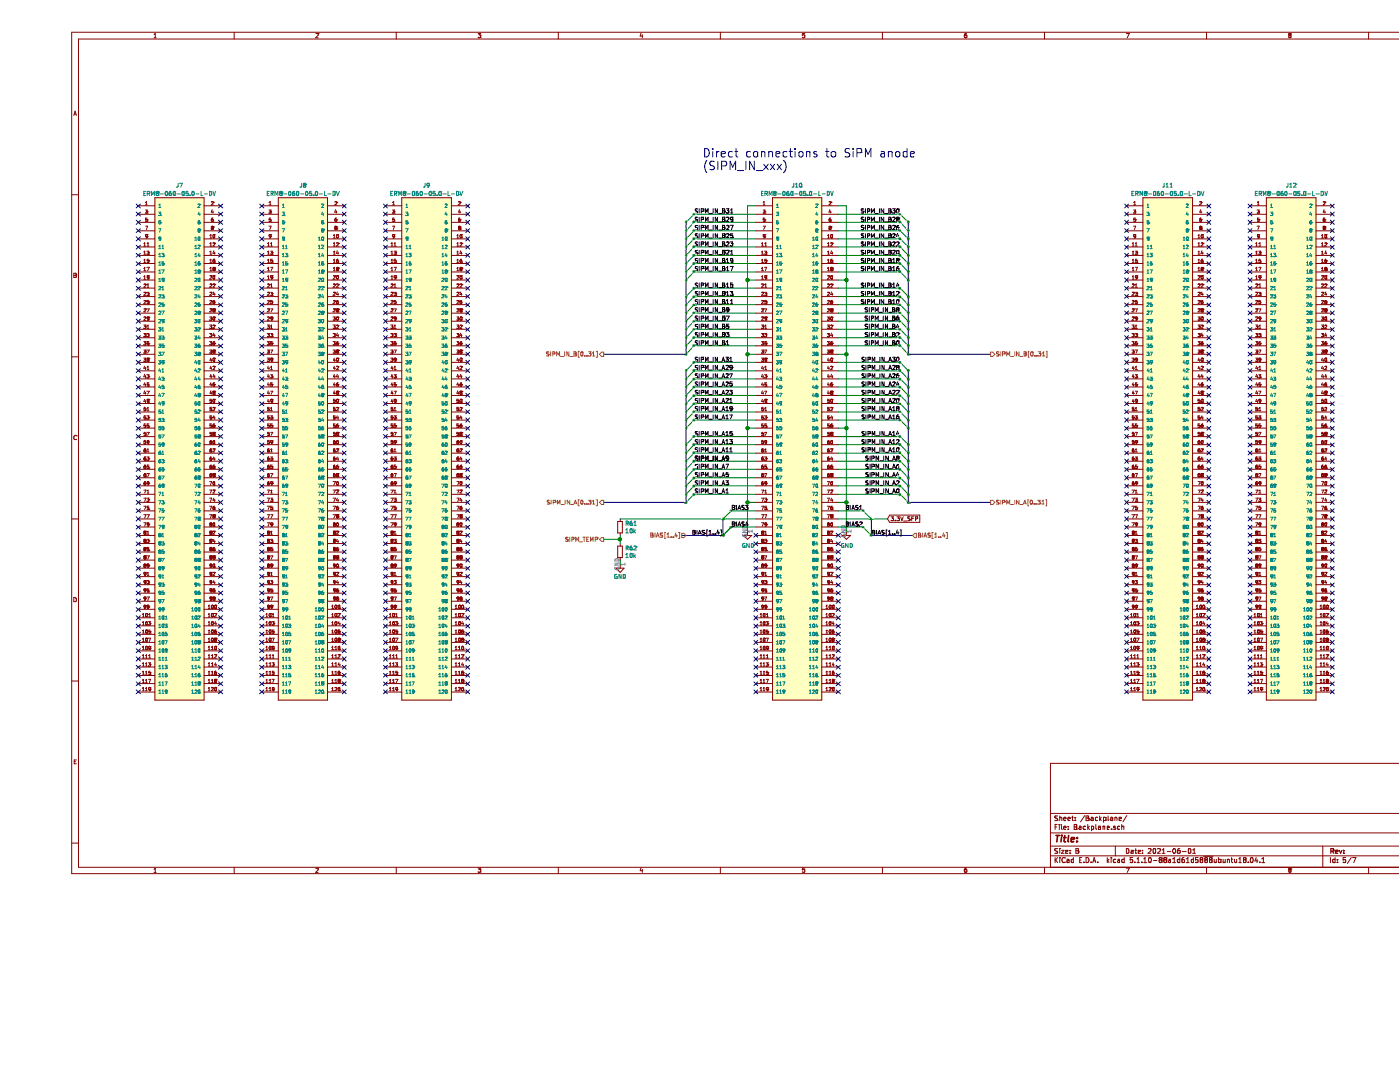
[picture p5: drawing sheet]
EESchema Schematic File Version 4
EELAYER 30 0
EELAYER END
$Descr B 17000 11000
encoding utf-8
Sheet 5 7
Title ""
Date "2021-06-01"
Rev ""
Comp ""
Comment1 ""
Comment2 ""
Comment3 ""
Comment4 ""
$EndDescr
NoConn ~ 8700 6500
NoConn ~ 8700 6600
NoConn ~ 8700 6700
NoConn ~ 8700 6800
NoConn ~ 8700 6900
NoConn ~ 8700 7000
NoConn ~ 8700 7100
NoConn ~ 8700 7200
NoConn ~ 8700 7300
NoConn ~ 8700 7400
NoConn ~ 8700 7500
NoConn ~ 8700 7600
NoConn ~ 8700 7700
NoConn ~ 8700 7800
NoConn ~ 8700 7900
NoConn ~ 8700 8000
NoConn ~ 8700 8100
NoConn ~ 8700 8200
NoConn ~ 8700 8300
NoConn ~ 8700 8400
NoConn ~ 9700 8400
NoConn ~ 9700 8300
NoConn ~ 9700 8200
NoConn ~ 9700 8100
NoConn ~ 9700 8000
NoConn ~ 9700 7900
NoConn ~ 9700 7800
Wire Wire Line
	9700 2500 9800 2500
Wire Wire Line
	9700 3400 9800 3400
Wire Wire Line
	9700 4300 9800 4300
Wire Wire Line
	9700 5200 9800 5200
Wire Wire Line
	9700 6100 9800 6100
NoConn ~ 9700 7700
NoConn ~ 9700 7600
NoConn ~ 9700 7500
NoConn ~ 9700 7400
NoConn ~ 9700 7300
NoConn ~ 9700 7200
NoConn ~ 9700 7100
NoConn ~ 9700 7000
NoConn ~ 9700 6900
NoConn ~ 9700 6800
NoConn ~ 9700 6700
NoConn ~ 9700 6600
NoConn ~ 9700 6500
Wire Wire Line
	9800 5200 9800 6100
Connection ~ 9800 5200
Wire Wire Line
	8600 5200 8600 6100
Connection ~ 8600 5200
Wire Wire Line
	8700 5200 8600 5200
Wire Wire Line
	9800 4300 9800 5200
Connection ~ 9800 4300
Wire Wire Line
	8600 4300 8600 5200
Connection ~ 8600 4300
Wire Wire Line
	8700 4300 8600 4300
Wire Wire Line
	9800 3400 9800 4300
Connection ~ 9800 3400
Wire Wire Line
	8600 3400 8600 4300
Connection ~ 8600 3400
Wire Wire Line
	8700 3400 8600 3400
Wire Wire Line
	8600 6100 8600 6450
Connection ~ 8600 6100
Wire Wire Line
	8700 6100 8600 6100
Wire Wire Line
	8600 2500 8600 3400
Wire Wire Line
	8700 2500 8600 2500
Wire Wire Line
	9800 6100 9800 6450
Connection ~ 9800 6100
Wire Wire Line
	9800 2500 9800 3400
$Comp
L power:GND #PWR086
U 1 1
P 9800 6450
F 0 "#PWR086" H 9800 6200 50  0001 C CNN
F 1 "GND" H 9805 6277 50  0000 C CNN
F 2 "" H 9800 6450 50  0001 C CNN
F 3 "" H 9800 6450 50  0001 C CNN
	1    9800 6450
	1    0    0    -1  
$EndComp
$Comp
L power:GND #PWR085
U 1 1
P 8600 6450
F 0 "#PWR085" H 8600 6200 50  0001 C CNN
F 1 "GND" H 8605 6277 50  0000 C CNN
F 2 "" H 8600 6450 50  0001 C CNN
F 3 "" H 8600 6450 50  0001 C CNN
	1    8600 6450
	1    0    0    -1  
$EndComp
Wire Wire Line
	9700 6200 10000 6200
Text Label 10000 6200 2    50   ~ 0
BIAS1
Text Label 10000 6400 2    50   ~ 0
BIAS2
Text Label 8400 6200 0    50   ~ 0
BIAS3
Text Label 8400 6400 0    50   ~ 0
BIAS4
Wire Wire Line
	9700 6400 10000 6400
Wire Wire Line
	8700 6200 8400 6200
Wire Wire Line
	8700 6400 8400 6400
Text Label 10100 6500 0    50   ~ 0
BIAS[1..4]
Text HLabel 10600 6500 2    50   Input ~ 0
BIAS[1..4]
Wire Bus Line
	8300 6500 7800 6500
Text Label 8300 6500 2    50   ~ 0
BIAS[1..4]
Text HLabel 7850 6500 0    50   Input ~ 0
BIAS[1..4]
Wire Bus Line
	10100 6500 10100 6300
Wire Bus Line
	10100 6500 10600 6500
Wire Bus Line
	8300 6500 8300 6300
Text HLabel 6850 6550 0    50   Output ~ 0
SIPM_TEMP
$Comp
L readout:ERF8-060-05.0-L-DV J10
U 1 1
P 9200 5450
AR Path="/60C946F3/60C1AFA4" Ref="J10"  Part="1" 
AR Path="/60CAE390/60C1AFA4" Ref="J?"  Part="1" 
AR Path="/60C1AFA4" Ref="J?"  Part="1" 
F 0 "J10" H 9200 8650 50  0000 C CNN
F 1 "ERM8-060-05.0-L-DV" H 9200 8550 50  0000 C CNN
F 2 "readout_trenz:ERM8-060-XX-X-D-RA" H 9200 5450 50  0001 L BNN
F 3 "http://suddendocs.samtec.com/prints/erm8-xxx-xx-x-d-ra-xx-footprint.pdf" H 9200 5450 50  0001 L BNN
F 4 "$13.11" H 9200 5450 50  0001 C CNN "Item Cost"
F 5 "ERM8-060-01-L-D-RA-K-TR" H 9200 5450 50  0001 C CNN "MFN"
F 6 "SAM13809CT-ND" H 9200 5450 50  0001 C CNN "Supplier P/N"
F 7 "Samtec" H 9200 5450 50  0001 C CNN "Manufacturer"
F 8 "Digi-Key" H 9200 5450 50  0001 C CNN "Supplier "
	1    9200 5450
	1    0    0    -1  
$EndComp
Entry Wire Line
	8400 6200 8300 6300
Entry Wire Line
	8400 6400 8300 6500
Entry Wire Line
	8400 6400 8300 6500
Entry Wire Line
	10000 6200 10100 6300
Entry Wire Line
	10000 6400 10100 6500
NoConn ~ 14700 6500
NoConn ~ 14700 6600
NoConn ~ 14700 6700
NoConn ~ 14700 6800
NoConn ~ 14700 6900
NoConn ~ 14700 7000
NoConn ~ 14700 7100
NoConn ~ 14700 7200
NoConn ~ 14700 7300
NoConn ~ 14700 7400
NoConn ~ 14700 7500
NoConn ~ 14700 7600
NoConn ~ 14700 7700
NoConn ~ 14700 7800
NoConn ~ 14700 7900
NoConn ~ 14700 8000
NoConn ~ 14700 8100
NoConn ~ 14700 8200
NoConn ~ 14700 8300
NoConn ~ 14700 8400
NoConn ~ 15700 8400
NoConn ~ 15700 8300
NoConn ~ 15700 8200
NoConn ~ 15700 8100
NoConn ~ 15700 8000
NoConn ~ 15700 7900
NoConn ~ 15700 7800
NoConn ~ 15700 7700
NoConn ~ 15700 7600
NoConn ~ 15700 7500
NoConn ~ 15700 7400
NoConn ~ 15700 7300
NoConn ~ 15700 7200
NoConn ~ 15700 7100
NoConn ~ 15700 7000
NoConn ~ 15700 6900
NoConn ~ 15700 6800
NoConn ~ 15700 6700
NoConn ~ 15700 6600
NoConn ~ 15700 6500
$Comp
L readout:ERF8-060-05.0-L-DV J12
U 1 1
P 15200 5450
AR Path="/60C946F3/60F461B6" Ref="J12"  Part="1" 
AR Path="/60CAE390/60F461B6" Ref="J?"  Part="1" 
AR Path="/60F461B6" Ref="J?"  Part="1" 
F 0 "J12" H 15200 8650 50  0000 C CNN
F 1 "ERM8-060-05.0-L-DV" H 15200 8550 50  0000 C CNN
F 2 "readout_trenz:ERM8-060-XX-X-D-RA" H 15200 5450 50  0001 L BNN
F 3 "http://suddendocs.samtec.com/prints/erm8-xxx-xx-x-d-ra-xx-footprint.pdf" H 15200 5450 50  0001 L BNN
F 4 "$13.11" H 15200 5450 50  0001 C CNN "Item Cost"
F 5 "ERM8-060-01-L-D-RA-K-TR" H 15200 5450 50  0001 C CNN "MFN"
F 6 "SAM13809CT-ND" H 15200 5450 50  0001 C CNN "Supplier P/N"
F 7 "Samtec" H 15200 5450 50  0001 C CNN "Manufacturer"
F 8 "Digi-Key" H 15200 5450 50  0001 C CNN "Supplier "
	1    15200 5450
	1    0    0    -1  
$EndComp
NoConn ~ 15700 2500
NoConn ~ 15700 2600
NoConn ~ 15700 2700
NoConn ~ 15700 2800
NoConn ~ 15700 2900
NoConn ~ 15700 3000
NoConn ~ 15700 3100
NoConn ~ 15700 3200
NoConn ~ 15700 3300
NoConn ~ 15700 3400
NoConn ~ 15700 3500
NoConn ~ 15700 3600
NoConn ~ 15700 3700
NoConn ~ 15700 3800
NoConn ~ 15700 3900
NoConn ~ 15700 4000
NoConn ~ 15700 4100
NoConn ~ 15700 4200
NoConn ~ 15700 4300
NoConn ~ 15700 4400
NoConn ~ 15700 4500
NoConn ~ 15700 4600
NoConn ~ 15700 4700
NoConn ~ 15700 4800
NoConn ~ 15700 4900
NoConn ~ 15700 5000
NoConn ~ 15700 5100
NoConn ~ 15700 5200
NoConn ~ 15700 5300
NoConn ~ 15700 5400
NoConn ~ 15700 5500
NoConn ~ 15700 5600
NoConn ~ 15700 5700
NoConn ~ 15700 5800
NoConn ~ 15700 5900
NoConn ~ 15700 6000
NoConn ~ 15700 6100
NoConn ~ 15700 6200
NoConn ~ 15700 6300
NoConn ~ 15700 6400
NoConn ~ 14700 2500
NoConn ~ 14700 2600
NoConn ~ 14700 2700
NoConn ~ 14700 2800
NoConn ~ 14700 2900
NoConn ~ 14700 3000
NoConn ~ 14700 3100
NoConn ~ 14700 3200
NoConn ~ 14700 3300
NoConn ~ 14700 3400
NoConn ~ 14700 3500
NoConn ~ 14700 3600
NoConn ~ 14700 3700
NoConn ~ 14700 3800
NoConn ~ 14700 3900
NoConn ~ 14700 4000
NoConn ~ 14700 4100
NoConn ~ 14700 4200
NoConn ~ 14700 4300
NoConn ~ 14700 4400
NoConn ~ 14700 4500
NoConn ~ 14700 4600
NoConn ~ 14700 4700
NoConn ~ 14700 4800
NoConn ~ 14700 4900
NoConn ~ 14700 5000
NoConn ~ 14700 5100
NoConn ~ 14700 5200
NoConn ~ 14700 5300
NoConn ~ 14700 5400
NoConn ~ 14700 5500
NoConn ~ 14700 5600
NoConn ~ 14700 5700
NoConn ~ 14700 5800
NoConn ~ 14700 5900
NoConn ~ 14700 6000
NoConn ~ 14700 6100
NoConn ~ 14700 6200
NoConn ~ 14700 6300
NoConn ~ 14700 6400
NoConn ~ 13200 6500
NoConn ~ 13200 6600
NoConn ~ 13200 6700
NoConn ~ 13200 6800
NoConn ~ 13200 6900
NoConn ~ 13200 7000
NoConn ~ 13200 7100
NoConn ~ 13200 7200
NoConn ~ 13200 7300
NoConn ~ 13200 7400
NoConn ~ 13200 7500
NoConn ~ 13200 7600
NoConn ~ 13200 7700
NoConn ~ 13200 7800
NoConn ~ 13200 7900
NoConn ~ 13200 8000
NoConn ~ 13200 8100
NoConn ~ 13200 8200
NoConn ~ 13200 8300
NoConn ~ 13200 8400
NoConn ~ 14200 8400
NoConn ~ 14200 8300
NoConn ~ 14200 8200
NoConn ~ 14200 8100
NoConn ~ 14200 8000
NoConn ~ 14200 7900
NoConn ~ 14200 7800
NoConn ~ 14200 7700
NoConn ~ 14200 7600
NoConn ~ 14200 7500
NoConn ~ 14200 7400
NoConn ~ 14200 7300
NoConn ~ 14200 7200
NoConn ~ 14200 7100
NoConn ~ 14200 7000
NoConn ~ 14200 6900
NoConn ~ 14200 6800
NoConn ~ 14200 6700
NoConn ~ 14200 6600
NoConn ~ 14200 6500
$Comp
L readout:ERF8-060-05.0-L-DV J11
U 1 1
P 13700 5450
AR Path="/60C946F3/60FDC334" Ref="J11"  Part="1" 
AR Path="/60CAE390/60FDC334" Ref="J?"  Part="1" 
AR Path="/60FDC334" Ref="J?"  Part="1" 
F 0 "J11" H 13700 8650 50  0000 C CNN
F 1 "ERM8-060-05.0-L-DV" H 13700 8550 50  0000 C CNN
F 2 "readout_trenz:ERM8-060-XX-X-D-RA" H 13700 5450 50  0001 L BNN
F 3 "http://suddendocs.samtec.com/prints/erm8-xxx-xx-x-d-ra-xx-footprint.pdf" H 13700 5450 50  0001 L BNN
F 4 "$13.11" H 13700 5450 50  0001 C CNN "Item Cost"
F 5 "ERM8-060-01-L-D-RA-K-TR" H 13700 5450 50  0001 C CNN "MFN"
F 6 "SAM13809CT-ND" H 13700 5450 50  0001 C CNN "Supplier P/N"
F 7 "Samtec" H 13700 5450 50  0001 C CNN "Manufacturer"
F 8 "Digi-Key" H 13700 5450 50  0001 C CNN "Supplier "
	1    13700 5450
	1    0    0    -1  
$EndComp
NoConn ~ 14200 2500
NoConn ~ 14200 2600
NoConn ~ 14200 2700
NoConn ~ 14200 2800
NoConn ~ 14200 2900
NoConn ~ 14200 3000
NoConn ~ 14200 3100
NoConn ~ 14200 3200
NoConn ~ 14200 3300
NoConn ~ 14200 3400
NoConn ~ 14200 3500
NoConn ~ 14200 3600
NoConn ~ 14200 3700
NoConn ~ 14200 3800
NoConn ~ 14200 3900
NoConn ~ 14200 4000
NoConn ~ 14200 4100
NoConn ~ 14200 4200
NoConn ~ 14200 4300
NoConn ~ 14200 4400
NoConn ~ 14200 4500
NoConn ~ 14200 4600
NoConn ~ 14200 4700
NoConn ~ 14200 4800
NoConn ~ 14200 4900
NoConn ~ 14200 5000
NoConn ~ 14200 5100
NoConn ~ 14200 5200
NoConn ~ 14200 5300
NoConn ~ 14200 5400
NoConn ~ 14200 5500
NoConn ~ 14200 5600
NoConn ~ 14200 5700
NoConn ~ 14200 5800
NoConn ~ 14200 5900
NoConn ~ 14200 6000
NoConn ~ 14200 6100
NoConn ~ 14200 6200
NoConn ~ 14200 6300
NoConn ~ 14200 6400
NoConn ~ 13200 2500
NoConn ~ 13200 2600
NoConn ~ 13200 2700
NoConn ~ 13200 2800
NoConn ~ 13200 2900
NoConn ~ 13200 3000
NoConn ~ 13200 3100
NoConn ~ 13200 3200
NoConn ~ 13200 3300
NoConn ~ 13200 3400
NoConn ~ 13200 3500
NoConn ~ 13200 3600
NoConn ~ 13200 3700
NoConn ~ 13200 3800
NoConn ~ 13200 3900
NoConn ~ 13200 4000
NoConn ~ 13200 4100
NoConn ~ 13200 4200
NoConn ~ 13200 4300
NoConn ~ 13200 4400
NoConn ~ 13200 4500
NoConn ~ 13200 4600
NoConn ~ 13200 4700
NoConn ~ 13200 4800
NoConn ~ 13200 4900
NoConn ~ 13200 5000
NoConn ~ 13200 5100
NoConn ~ 13200 5200
NoConn ~ 13200 5300
NoConn ~ 13200 5400
NoConn ~ 13200 5500
NoConn ~ 13200 5600
NoConn ~ 13200 5700
NoConn ~ 13200 5800
NoConn ~ 13200 5900
NoConn ~ 13200 6000
NoConn ~ 13200 6100
NoConn ~ 13200 6200
NoConn ~ 13200 6300
NoConn ~ 13200 6400
NoConn ~ 4200 6500
NoConn ~ 4200 6600
NoConn ~ 4200 6700
NoConn ~ 4200 6800
NoConn ~ 4200 6900
NoConn ~ 4200 7000
NoConn ~ 4200 7100
NoConn ~ 4200 7200
NoConn ~ 4200 7300
NoConn ~ 4200 7400
NoConn ~ 4200 7500
NoConn ~ 4200 7600
NoConn ~ 4200 7700
NoConn ~ 4200 7800
NoConn ~ 4200 7900
NoConn ~ 4200 8000
NoConn ~ 4200 8100
NoConn ~ 4200 8200
NoConn ~ 4200 8300
NoConn ~ 4200 8400
NoConn ~ 5200 8400
NoConn ~ 5200 8300
NoConn ~ 5200 8200
NoConn ~ 5200 8100
NoConn ~ 5200 8000
NoConn ~ 5200 7900
NoConn ~ 5200 7800
NoConn ~ 5200 7700
NoConn ~ 5200 7600
NoConn ~ 5200 7500
NoConn ~ 5200 7400
NoConn ~ 5200 7300
NoConn ~ 5200 7200
NoConn ~ 5200 7100
NoConn ~ 5200 7000
NoConn ~ 5200 6900
NoConn ~ 5200 6800
NoConn ~ 5200 6700
NoConn ~ 5200 6600
NoConn ~ 5200 6500
$Comp
L readout:ERF8-060-05.0-L-DV J9
U 1 1
P 4700 5450
AR Path="/60C946F3/60FE4F9A" Ref="J9"  Part="1" 
AR Path="/60CAE390/60FE4F9A" Ref="J?"  Part="1" 
AR Path="/60FE4F9A" Ref="J?"  Part="1" 
F 0 "J9" H 4700 8650 50  0000 C CNN
F 1 "ERM8-060-05.0-L-DV" H 4700 8550 50  0000 C CNN
F 2 "readout_trenz:ERM8-060-XX-X-D-RA" H 4700 5450 50  0001 L BNN
F 3 "http://suddendocs.samtec.com/prints/erm8-xxx-xx-x-d-ra-xx-footprint.pdf" H 4700 5450 50  0001 L BNN
F 4 "$13.11" H 4700 5450 50  0001 C CNN "Item Cost"
F 5 "ERM8-060-01-L-D-RA-K-TR" H 4700 5450 50  0001 C CNN "MFN"
F 6 "SAM13809CT-ND" H 4700 5450 50  0001 C CNN "Supplier P/N"
F 7 "Samtec" H 4700 5450 50  0001 C CNN "Manufacturer"
F 8 "Digi-Key" H 4700 5450 50  0001 C CNN "Supplier "
	1    4700 5450
	1    0    0    -1  
$EndComp
NoConn ~ 5200 2500
NoConn ~ 5200 2600
NoConn ~ 5200 2700
NoConn ~ 5200 2800
NoConn ~ 5200 2900
NoConn ~ 5200 3000
NoConn ~ 5200 3100
NoConn ~ 5200 3200
NoConn ~ 5200 3300
NoConn ~ 5200 3400
NoConn ~ 5200 3500
NoConn ~ 5200 3600
NoConn ~ 5200 3700
NoConn ~ 5200 3800
NoConn ~ 5200 3900
NoConn ~ 5200 4000
NoConn ~ 5200 4100
NoConn ~ 5200 4200
NoConn ~ 5200 4300
NoConn ~ 5200 4400
NoConn ~ 5200 4500
NoConn ~ 5200 4600
NoConn ~ 5200 4700
NoConn ~ 5200 4800
NoConn ~ 5200 4900
NoConn ~ 5200 5000
NoConn ~ 5200 5100
NoConn ~ 5200 5200
NoConn ~ 5200 5300
NoConn ~ 5200 5400
NoConn ~ 5200 5500
NoConn ~ 5200 5600
NoConn ~ 5200 5700
NoConn ~ 5200 5800
NoConn ~ 5200 5900
NoConn ~ 5200 6000
NoConn ~ 5200 6100
NoConn ~ 5200 6200
NoConn ~ 5200 6300
NoConn ~ 5200 6400
NoConn ~ 4200 2500
NoConn ~ 4200 2600
NoConn ~ 4200 2700
NoConn ~ 4200 2800
NoConn ~ 4200 2900
NoConn ~ 4200 3000
NoConn ~ 4200 3100
NoConn ~ 4200 3200
NoConn ~ 4200 3300
NoConn ~ 4200 3400
NoConn ~ 4200 3500
NoConn ~ 4200 3600
NoConn ~ 4200 3700
NoConn ~ 4200 3800
NoConn ~ 4200 3900
NoConn ~ 4200 4000
NoConn ~ 4200 4100
NoConn ~ 4200 4200
NoConn ~ 4200 4300
NoConn ~ 4200 4400
NoConn ~ 4200 4500
NoConn ~ 4200 4600
NoConn ~ 4200 4700
NoConn ~ 4200 4800
NoConn ~ 4200 4900
NoConn ~ 4200 5000
NoConn ~ 4200 5100
NoConn ~ 4200 5200
NoConn ~ 4200 5300
NoConn ~ 4200 5400
NoConn ~ 4200 5500
NoConn ~ 4200 5600
NoConn ~ 4200 5700
NoConn ~ 4200 5800
NoConn ~ 4200 5900
NoConn ~ 4200 6000
NoConn ~ 4200 6100
NoConn ~ 4200 6200
NoConn ~ 4200 6300
NoConn ~ 4200 6400
NoConn ~ 2700 6500
NoConn ~ 2700 6600
NoConn ~ 2700 6700
NoConn ~ 2700 6800
NoConn ~ 2700 6900
NoConn ~ 2700 7000
NoConn ~ 2700 7100
NoConn ~ 2700 7200
NoConn ~ 2700 7300
NoConn ~ 2700 7400
NoConn ~ 2700 7500
NoConn ~ 2700 7600
NoConn ~ 2700 7700
NoConn ~ 2700 7800
NoConn ~ 2700 7900
NoConn ~ 2700 8000
NoConn ~ 2700 8100
NoConn ~ 2700 8200
NoConn ~ 2700 8300
NoConn ~ 2700 8400
NoConn ~ 3700 8400
NoConn ~ 3700 8300
NoConn ~ 3700 8200
NoConn ~ 3700 8100
NoConn ~ 3700 8000
NoConn ~ 3700 7900
NoConn ~ 3700 7800
NoConn ~ 3700 7700
NoConn ~ 3700 7600
NoConn ~ 3700 7500
NoConn ~ 3700 7400
NoConn ~ 3700 7300
NoConn ~ 3700 7200
NoConn ~ 3700 7100
NoConn ~ 3700 7000
NoConn ~ 3700 6900
NoConn ~ 3700 6800
NoConn ~ 3700 6700
NoConn ~ 3700 6600
NoConn ~ 3700 6500
$Comp
L readout:ERF8-060-05.0-L-DV J8
U 1 1
P 3200 5450
AR Path="/60C946F3/60FE5021" Ref="J8"  Part="1" 
AR Path="/60CAE390/60FE5021" Ref="J?"  Part="1" 
AR Path="/60FE5021" Ref="J?"  Part="1" 
F 0 "J8" H 3200 8650 50  0000 C CNN
F 1 "ERM8-060-05.0-L-DV" H 3200 8550 50  0000 C CNN
F 2 "readout_trenz:ERM8-060-XX-X-D-RA" H 3200 5450 50  0001 L BNN
F 3 "http://suddendocs.samtec.com/prints/erm8-xxx-xx-x-d-ra-xx-footprint.pdf" H 3200 5450 50  0001 L BNN
F 4 "$13.11" H 3200 5450 50  0001 C CNN "Item Cost"
F 5 "ERM8-060-01-L-D-RA-K-TR" H 3200 5450 50  0001 C CNN "MFN"
F 6 "SAM13809CT-ND" H 3200 5450 50  0001 C CNN "Supplier P/N"
F 7 "Samtec" H 3200 5450 50  0001 C CNN "Manufacturer"
F 8 "Digi-Key" H 3200 5450 50  0001 C CNN "Supplier "
	1    3200 5450
	1    0    0    -1  
$EndComp
NoConn ~ 3700 2500
NoConn ~ 3700 2600
NoConn ~ 3700 2700
NoConn ~ 3700 2800
NoConn ~ 3700 2900
NoConn ~ 3700 3000
NoConn ~ 3700 3100
NoConn ~ 3700 3200
NoConn ~ 3700 3300
NoConn ~ 3700 3400
NoConn ~ 3700 3500
NoConn ~ 3700 3600
NoConn ~ 3700 3700
NoConn ~ 3700 3800
NoConn ~ 3700 3900
NoConn ~ 3700 4000
NoConn ~ 3700 4100
NoConn ~ 3700 4200
NoConn ~ 3700 4300
NoConn ~ 3700 4400
NoConn ~ 3700 4500
NoConn ~ 3700 4600
NoConn ~ 3700 4700
NoConn ~ 3700 4800
NoConn ~ 3700 4900
NoConn ~ 3700 5000
NoConn ~ 3700 5100
NoConn ~ 3700 5200
NoConn ~ 3700 5300
NoConn ~ 3700 5400
NoConn ~ 3700 5500
NoConn ~ 3700 5600
NoConn ~ 3700 5700
NoConn ~ 3700 5800
NoConn ~ 3700 5900
NoConn ~ 3700 6000
NoConn ~ 3700 6100
NoConn ~ 3700 6200
NoConn ~ 3700 6300
NoConn ~ 3700 6400
NoConn ~ 2700 2500
NoConn ~ 2700 2600
NoConn ~ 2700 2700
NoConn ~ 2700 2800
NoConn ~ 2700 2900
NoConn ~ 2700 3000
NoConn ~ 2700 3100
NoConn ~ 2700 3200
NoConn ~ 2700 3300
NoConn ~ 2700 3400
NoConn ~ 2700 3500
NoConn ~ 2700 3600
NoConn ~ 2700 3700
NoConn ~ 2700 3800
NoConn ~ 2700 3900
NoConn ~ 2700 4000
NoConn ~ 2700 4100
NoConn ~ 2700 4200
NoConn ~ 2700 4300
NoConn ~ 2700 4400
NoConn ~ 2700 4500
NoConn ~ 2700 4600
NoConn ~ 2700 4700
NoConn ~ 2700 4800
NoConn ~ 2700 4900
NoConn ~ 2700 5000
NoConn ~ 2700 5100
NoConn ~ 2700 5200
NoConn ~ 2700 5300
NoConn ~ 2700 5400
NoConn ~ 2700 5500
NoConn ~ 2700 5600
NoConn ~ 2700 5700
NoConn ~ 2700 5800
NoConn ~ 2700 5900
NoConn ~ 2700 6000
NoConn ~ 2700 6100
NoConn ~ 2700 6200
NoConn ~ 2700 6300
NoConn ~ 2700 6400
NoConn ~ 1200 6500
NoConn ~ 1200 6600
NoConn ~ 1200 6700
NoConn ~ 1200 6800
NoConn ~ 1200 6900
NoConn ~ 1200 7000
NoConn ~ 1200 7100
NoConn ~ 1200 7200
NoConn ~ 1200 7300
NoConn ~ 1200 7400
NoConn ~ 1200 7500
NoConn ~ 1200 7600
NoConn ~ 1200 7700
NoConn ~ 1200 7800
NoConn ~ 1200 7900
NoConn ~ 1200 8000
NoConn ~ 1200 8100
NoConn ~ 1200 8200
NoConn ~ 1200 8300
NoConn ~ 1200 8400
NoConn ~ 2200 8400
NoConn ~ 2200 8300
NoConn ~ 2200 8200
NoConn ~ 2200 8100
NoConn ~ 2200 8000
NoConn ~ 2200 7900
NoConn ~ 2200 7800
NoConn ~ 2200 7700
NoConn ~ 2200 7600
NoConn ~ 2200 7500
NoConn ~ 2200 7400
NoConn ~ 2200 7300
NoConn ~ 2200 7200
NoConn ~ 2200 7100
NoConn ~ 2200 7000
NoConn ~ 2200 6900
NoConn ~ 2200 6800
NoConn ~ 2200 6700
NoConn ~ 2200 6600
NoConn ~ 2200 6500
$Comp
L readout:ERF8-060-05.0-L-DV J7
U 1 1
P 1700 5450
AR Path="/60C946F3/60FFA541" Ref="J7"  Part="1" 
AR Path="/60CAE390/60FFA541" Ref="J?"  Part="1" 
AR Path="/60FFA541" Ref="J?"  Part="1" 
F 0 "J7" H 1700 8650 50  0000 C CNN
F 1 "ERM8-060-05.0-L-DV" H 1700 8550 50  0000 C CNN
F 2 "readout_trenz:ERM8-060-XX-X-D-RA" H 1700 5450 50  0001 L BNN
F 3 "http://suddendocs.samtec.com/prints/erm8-xxx-xx-x-d-ra-xx-footprint.pdf" H 1700 5450 50  0001 L BNN
F 4 "$13.11" H 1700 5450 50  0001 C CNN "Item Cost"
F 5 "ERM8-060-01-L-D-RA-K-TR" H 1700 5450 50  0001 C CNN "MFN"
F 6 "SAM13809CT-ND" H 1700 5450 50  0001 C CNN "Supplier P/N"
F 7 "Samtec" H 1700 5450 50  0001 C CNN "Manufacturer"
F 8 "Digi-Key" H 1700 5450 50  0001 C CNN "Supplier "
	1    1700 5450
	1    0    0    -1  
$EndComp
NoConn ~ 2200 2500
NoConn ~ 2200 2600
NoConn ~ 2200 2700
NoConn ~ 2200 2800
NoConn ~ 2200 2900
NoConn ~ 2200 3000
NoConn ~ 2200 3100
NoConn ~ 2200 3200
NoConn ~ 2200 3300
NoConn ~ 2200 3400
NoConn ~ 2200 3500
NoConn ~ 2200 3600
NoConn ~ 2200 3700
NoConn ~ 2200 3800
NoConn ~ 2200 3900
NoConn ~ 2200 4000
NoConn ~ 2200 4100
NoConn ~ 2200 4200
NoConn ~ 2200 4300
NoConn ~ 2200 4400
NoConn ~ 2200 4500
NoConn ~ 2200 4600
NoConn ~ 2200 4700
NoConn ~ 2200 4800
NoConn ~ 2200 4900
NoConn ~ 2200 5000
NoConn ~ 2200 5100
NoConn ~ 2200 5200
NoConn ~ 2200 5300
NoConn ~ 2200 5400
NoConn ~ 2200 5500
NoConn ~ 2200 5600
NoConn ~ 2200 5700
NoConn ~ 2200 5800
NoConn ~ 2200 5900
NoConn ~ 2200 6000
NoConn ~ 2200 6100
NoConn ~ 2200 6200
NoConn ~ 2200 6300
NoConn ~ 2200 6400
NoConn ~ 1200 2500
NoConn ~ 1200 2600
NoConn ~ 1200 2700
NoConn ~ 1200 2800
NoConn ~ 1200 2900
NoConn ~ 1200 3000
NoConn ~ 1200 3100
NoConn ~ 1200 3200
NoConn ~ 1200 3300
NoConn ~ 1200 3400
NoConn ~ 1200 3500
NoConn ~ 1200 3600
NoConn ~ 1200 3700
NoConn ~ 1200 3800
NoConn ~ 1200 3900
NoConn ~ 1200 4000
NoConn ~ 1200 4100
NoConn ~ 1200 4200
NoConn ~ 1200 4300
NoConn ~ 1200 4400
NoConn ~ 1200 4500
NoConn ~ 1200 4600
NoConn ~ 1200 4700
NoConn ~ 1200 4800
NoConn ~ 1200 4900
NoConn ~ 1200 5000
NoConn ~ 1200 5100
NoConn ~ 1200 5200
NoConn ~ 1200 5300
NoConn ~ 1200 5400
NoConn ~ 1200 5500
NoConn ~ 1200 5600
NoConn ~ 1200 5700
NoConn ~ 1200 5800
NoConn ~ 1200 5900
NoConn ~ 1200 6000
NoConn ~ 1200 6100
NoConn ~ 1200 6200
NoConn ~ 1200 6300
NoConn ~ 1200 6400
Wire Wire Line
	10450 6000 9700 6000
Text Label 10450 6000 2    50   ~ 0
SIPM_IN_A0
Wire Wire Line
	7950 6000 8700 6000
Text Label 7950 6000 0    50   ~ 0
SIPM_IN_A1
Wire Wire Line
	10450 5900 9700 5900
Text Label 10450 5900 2    50   ~ 0
SIPM_IN_A2
Wire Wire Line
	7950 5900 8700 5900
Text Label 7950 5900 0    50   ~ 0
SIPM_IN_A3
Wire Wire Line
	10450 5800 9700 5800
Text Label 10450 5800 2    50   ~ 0
SIPM_IN_A4
Wire Wire Line
	10450 5700 9700 5700
Text Label 10450 5700 2    50   ~ 0
SIPM_IN_A6
Wire Wire Line
	10450 5600 9700 5600
Text Label 10450 5600 2    50   ~ 0
SIPM_IN_A8
Wire Wire Line
	10450 5500 9700 5500
Text Label 10450 5500 2    50   ~ 0
SIPM_IN_A10
Wire Wire Line
	10450 5400 9700 5400
Text Label 10450 5400 2    50   ~ 0
SIPM_IN_A12
Wire Wire Line
	10450 5300 9700 5300
Text Label 10450 5300 2    50   ~ 0
SIPM_IN_A14
Wire Wire Line
	7950 5800 8700 5800
Text Label 7950 5800 0    50   ~ 0
SIPM_IN_A5
Wire Wire Line
	7950 5700 8700 5700
Text Label 7950 5700 0    50   ~ 0
SIPM_IN_A7
Wire Wire Line
	7950 5600 8700 5600
Text Label 7950 5600 0    50   ~ 0
SIPM_IN_A9
Text Label 7950 5600 0    50   ~ 0
SIPM_IN_A9
Wire Wire Line
	7950 5500 8700 5500
Text Label 7950 5500 0    50   ~ 0
SIPM_IN_A11
Wire Wire Line
	7950 5400 8700 5400
Text Label 7950 5400 0    50   ~ 0
SIPM_IN_A13
Wire Wire Line
	7950 5300 8700 5300
Text Label 7950 5300 0    50   ~ 0
SIPM_IN_A15
Wire Wire Line
	10450 5100 9700 5100
Text Label 10450 5100 2    50   ~ 0
SIPM_IN_A16
Wire Wire Line
	7950 5100 8700 5100
Text Label 7950 5100 0    50   ~ 0
SIPM_IN_A17
Wire Wire Line
	10450 5000 9700 5000
Text Label 10450 5000 2    50   ~ 0
SIPM_IN_A18
Wire Wire Line
	7950 5000 8700 5000
Text Label 7950 5000 0    50   ~ 0
SIPM_IN_A19
Wire Wire Line
	10450 4900 9700 4900
Text Label 10450 4900 2    50   ~ 0
SIPM_IN_A20
Wire Wire Line
	7950 4900 8700 4900
Text Label 7950 4900 0    50   ~ 0
SIPM_IN_A21
Wire Wire Line
	10450 4800 9700 4800
Text Label 10450 4800 2    50   ~ 0
SIPM_IN_A22
Wire Wire Line
	7950 4800 8700 4800
Text Label 7950 4800 0    50   ~ 0
SIPM_IN_A23
Wire Wire Line
	10450 4700 9700 4700
Text Label 10450 4700 2    50   ~ 0
SIPM_IN_A24
Wire Wire Line
	7950 4700 8700 4700
Text Label 7950 4700 0    50   ~ 0
SIPM_IN_A25
Wire Wire Line
	10450 4600 9700 4600
Text Label 10450 4600 2    50   ~ 0
SIPM_IN_A26
Wire Wire Line
	7950 4600 8700 4600
Text Label 7950 4600 0    50   ~ 0
SIPM_IN_A27
Wire Wire Line
	10450 4500 9700 4500
Text Label 10450 4500 2    50   ~ 0
SIPM_IN_A28
Wire Wire Line
	7950 4500 8700 4500
Text Label 7950 4500 0    50   ~ 0
SIPM_IN_A29
Wire Wire Line
	10450 4400 9700 4400
Text Label 10450 4400 2    50   ~ 0
SIPM_IN_A30
Wire Wire Line
	7950 4400 8700 4400
Text Label 7950 4400 0    50   ~ 0
SIPM_IN_A31
Text Label 10450 4200 2    50   ~ 0
SIPM_IN_B0
Wire Wire Line
	9700 4200 10450 4200
Text Label 7950 4200 0    50   ~ 0
SIPM_IN_B1
Wire Wire Line
	8700 4200 7950 4200
Text Label 10450 4100 2    50   ~ 0
SIPM_IN_B2
Wire Wire Line
	9700 4100 10450 4100
Text Label 10450 4000 2    50   ~ 0
SIPM_IN_B4
Text Label 7950 4100 0    50   ~ 0
SIPM_IN_B3
Wire Wire Line
	8700 4100 7950 4100
Wire Wire Line
	9700 4000 10450 4000
Text Label 7950 4000 0    50   ~ 0
SIPM_IN_B5
Wire Wire Line
	8700 4000 7950 4000
Text Label 10450 3900 2    50   ~ 0
SIPM_IN_B6
Wire Wire Line
	9700 3900 10450 3900
Text Label 7950 3900 0    50   ~ 0
SIPM_IN_B7
Wire Wire Line
	8700 3900 7950 3900
Text Label 10450 3800 2    50   ~ 0
SIPM_IN_B8
Wire Wire Line
	9700 3800 10450 3800
Text Label 7950 3800 0    50   ~ 0
SIPM_IN_B9
Wire Wire Line
	8700 3800 7950 3800
Text Label 7950 3700 0    50   ~ 0
SIPM_IN_B11
Text Label 10450 3700 2    50   ~ 0
SIPM_IN_B10
Wire Wire Line
	9700 3700 10450 3700
Wire Wire Line
	8700 3700 7950 3700
Text Label 10450 3600 2    50   ~ 0
SIPM_IN_B12
Wire Wire Line
	9700 3600 10450 3600
Text Label 7950 3600 0    50   ~ 0
SIPM_IN_B13
Wire Wire Line
	8700 3600 7950 3600
Text Label 10450 3500 2    50   ~ 0
SIPM_IN_B14
Wire Wire Line
	9700 3500 10450 3500
Text Label 7950 3500 0    50   ~ 0
SIPM_IN_B15
Wire Wire Line
	8700 3500 7950 3500
Text Label 10450 3300 2    50   ~ 0
SIPM_IN_B16
Wire Wire Line
	9700 3300 10450 3300
Text Label 7950 3300 0    50   ~ 0
SIPM_IN_B17
Wire Wire Line
	8700 3300 7950 3300
Text Label 10450 3200 2    50   ~ 0
SIPM_IN_B18
Wire Wire Line
	9700 3200 10450 3200
Text Label 7950 3200 0    50   ~ 0
SIPM_IN_B19
Wire Wire Line
	8700 3200 7950 3200
Text Label 10450 3100 2    50   ~ 0
SIPM_IN_B20
Wire Wire Line
	9700 3100 10450 3100
Text Label 7950 3100 0    50   ~ 0
SIPM_IN_B21
Wire Wire Line
	8700 3100 7950 3100
Text Label 10450 3000 2    50   ~ 0
SIPM_IN_B22
Wire Wire Line
	9700 3000 10450 3000
Text Label 7950 3000 0    50   ~ 0
SIPM_IN_B23
Wire Wire Line
	8700 3000 7950 3000
Text Label 10450 2900 2    50   ~ 0
SIPM_IN_B24
Wire Wire Line
	9700 2900 10450 2900
Text Label 7950 2900 0    50   ~ 0
SIPM_IN_B25
Wire Wire Line
	8700 2900 7950 2900
Text Label 10450 2800 2    50   ~ 0
SIPM_IN_B26
Wire Wire Line
	9700 2800 10450 2800
Text Label 7950 2800 0    50   ~ 0
SIPM_IN_B27
Wire Wire Line
	8700 2800 7950 2800
Text Label 10450 2700 2    50   ~ 0
SIPM_IN_B28
Wire Wire Line
	9700 2700 10450 2700
Text Label 10450 2600 2    50   ~ 0
SIPM_IN_B30
Text Label 7950 2700 0    50   ~ 0
SIPM_IN_B29
Wire Wire Line
	8700 2700 7950 2700
Wire Wire Line
	9700 2600 10450 2600
Text Label 7950 2600 0    50   ~ 0
SIPM_IN_B31
Wire Wire Line
	8700 2600 7950 2600
Text HLabel 6850 6100 0    50   Output ~ 0
SIPM_IN_A[0..31]
Entry Wire Line
	7950 5900 7850 6000
Entry Wire Line
	7950 5800 7850 5900
Entry Wire Line
	7950 5700 7850 5800
Entry Wire Line
	7950 5600 7850 5700
Entry Wire Line
	7950 5500 7850 5600
Entry Wire Line
	7950 5400 7850 5500
Entry Wire Line
	7950 5300 7850 5400
Entry Wire Line
	7950 5100 7850 5200
Entry Wire Line
	7950 5000 7850 5100
Entry Wire Line
	7950 4900 7850 5000
Entry Wire Line
	7950 4800 7850 4900
Entry Wire Line
	7950 4700 7850 4800
Entry Wire Line
	7950 4600 7850 4700
Entry Wire Line
	7950 4500 7850 4600
Entry Wire Line
	7950 4400 7850 4500
Entry Wire Line
	7950 6000 7850 6100
Wire Bus Line
	7850 6100 6850 6100
Text HLabel 11550 6100 2    50   Output ~ 0
SIPM_IN_A[0..31]
Entry Wire Line
	10450 5900 10550 6000
Entry Wire Line
	10450 5800 10550 5900
Entry Wire Line
	10450 5700 10550 5800
Entry Wire Line
	10450 5600 10550 5700
Entry Wire Line
	10450 5500 10550 5600
Entry Wire Line
	10450 5400 10550 5500
Entry Wire Line
	10450 5300 10550 5400
Entry Wire Line
	10450 5100 10550 5200
Entry Wire Line
	10450 5000 10550 5100
Entry Wire Line
	10450 4900 10550 5000
Entry Wire Line
	10450 4800 10550 4900
Entry Wire Line
	10450 4700 10550 4800
Entry Wire Line
	10450 4600 10550 4700
Entry Wire Line
	10450 4500 10550 4600
Entry Wire Line
	10450 4400 10550 4500
Entry Wire Line
	10450 6000 10550 6100
Wire Bus Line
	10550 6100 11550 6100
Text HLabel 6850 4300 0    50   Output ~ 0
SIPM_IN_B[0..31]
Wire Bus Line
	7850 4300 6850 4300
Entry Wire Line
	7950 4200 7850 4300
Entry Wire Line
	7950 2600 7850 2700
Entry Wire Line
	7950 2700 7850 2800
Entry Wire Line
	7950 2800 7850 2900
Entry Wire Line
	7950 2900 7850 3000
Entry Wire Line
	7950 3000 7850 3100
Entry Wire Line
	7950 3100 7850 3200
Entry Wire Line
	7950 3200 7850 3300
Entry Wire Line
	7950 3300 7850 3400
Entry Wire Line
	7950 3500 7850 3600
Entry Wire Line
	7950 3600 7850 3700
Entry Wire Line
	7950 3700 7850 3800
Entry Wire Line
	7950 3800 7850 3900
Entry Wire Line
	7950 3900 7850 4000
Entry Wire Line
	7950 4000 7850 4100
Entry Wire Line
	7950 4100 7850 4200
Text HLabel 11550 4300 2    50   Output ~ 0
SIPM_IN_B[0..31]
Wire Bus Line
	10550 4300 11550 4300
Entry Wire Line
	10450 4200 10550 4300
Entry Wire Line
	10450 2600 10550 2700
Entry Wire Line
	10450 2700 10550 2800
Entry Wire Line
	10450 2800 10550 2900
Entry Wire Line
	10450 2900 10550 3000
Entry Wire Line
	10450 3000 10550 3100
Entry Wire Line
	10450 3100 10550 3200
Entry Wire Line
	10450 3200 10550 3300
Entry Wire Line
	10450 3300 10550 3400
Entry Wire Line
	10450 3500 10550 3600
Entry Wire Line
	10450 3600 10550 3700
Entry Wire Line
	10450 3700 10550 3800
Entry Wire Line
	10450 3800 10550 3900
Entry Wire Line
	10450 3900 10550 4000
Entry Wire Line
	10450 4000 10550 4100
Entry Wire Line
	10450 4100 10550 4200
$Comp
L power:GND #PWR?
U 1 1
P 7050 6850
AR Path="/60BB4A14/60FE12FE" Ref="#PWR?"  Part="1" 
AR Path="/60BB4C00/60FE12FE" Ref="#PWR?"  Part="1" 
AR Path="/60C946F3/60FE12FE" Ref="#PWR084"  Part="1" 
F 0 "#PWR084" H 7050 6600 50  0001 C CNN
F 1 "GND" H 7050 6700 50  0000 C CNB
F 2 "" H 7050 6850 50  0001 C CNN
F 3 "" H 7050 6850 50  0001 C CNN
	1    7050 6850
	-1   0    0    -1  
$EndComp
Wire Wire Line
	7050 6800 7050 6850
$Comp
L Device:R_Small R?
U 1 1
P 7050 6400
AR Path="/60BB4A14/60FE130C" Ref="R?"  Part="1" 
AR Path="/60BB4C00/60FE130C" Ref="R?"  Part="1" 
AR Path="/60C946F3/60FE130C" Ref="R61"  Part="1" 
F 0 "R61" H 7109 6446 50  0000 L CNN
F 1 "10k" H 7109 6355 50  0000 L CNN
F 2 "Resistor_SMD:R_1206_3216Metric_Pad1.42x1.75mm_HandSolder" H 7050 6400 50  0001 C CNN
F 3 "https://www.vishay.com/docs/28773/crcwce3.pdf" H 7050 6400 50  0001 C CNN
F 4 "$0.1" H 7050 6400 50  0001 C CNN "Item Cost"
F 5 "CRCW120610K0FKEAC" H 7050 6400 50  0001 C CNN "MFN"
F 6 "Vishay Dale" H 7050 6400 50  0001 C CNN "Manufacturer"
F 7 "Digi-Key" H 7050 6400 50  0001 C CNN "Supplier "
F 8 "541-3983-1-ND" H 7050 6400 50  0001 C CNN "Supplier P/N"
	1    7050 6400
	1    0    0    -1  
$EndComp
$Comp
L Device:R_Small R?
U 1 1
P 7050 6700
AR Path="/60BB4A14/60FE1317" Ref="R?"  Part="1" 
AR Path="/60BB4C00/60FE1317" Ref="R?"  Part="1" 
AR Path="/60C946F3/60FE1317" Ref="R62"  Part="1" 
F 0 "R62" H 7109 6746 50  0000 L CNN
F 1 "10k" H 7109 6655 50  0000 L CNN
F 2 "Resistor_SMD:R_1206_3216Metric_Pad1.42x1.75mm_HandSolder" H 7050 6700 50  0001 C CNN
F 3 "https://www.vishay.com/docs/28773/crcwce3.pdf" H 7050 6700 50  0001 C CNN
F 4 "$0.1" H 7050 6700 50  0001 C CNN "Item Cost"
F 5 "CRCW120610K0FKEAC" H 7050 6700 50  0001 C CNN "MFN"
F 6 "Vishay Dale" H 7050 6700 50  0001 C CNN "Manufacturer"
F 7 "Digi-Key" H 7050 6700 50  0001 C CNN "Supplier "
F 8 "541-3983-1-ND" H 7050 6700 50  0001 C CNN "Supplier P/N"
	1    7050 6700
	1    0    0    -1  
$EndComp
Wire Wire Line
	7050 6500 7050 6550
Wire Wire Line
	7050 6550 6850 6550
Connection ~ 7050 6550
Wire Wire Line
	7050 6550 7050 6600
Text GLabel 10300 6300 2    50   Input ~ 0
3.3V_SFP
Text Notes 8050 2075 0    100  ~ 0
Direct connections to SiPM anode\n(SIPM_IN_xxx)
Wire Wire Line
	9700 6300 10300 6300
Wire Wire Line
	7050 6300 8700 6300
Wire Bus Line
	7850 4500 7850 6100
Wire Bus Line
	10550 4500 10550 6100
Wire Bus Line
	7850 2700 7850 4300
Wire Bus Line
	10550 2700 10550 4300
$EndSCHEMATC
